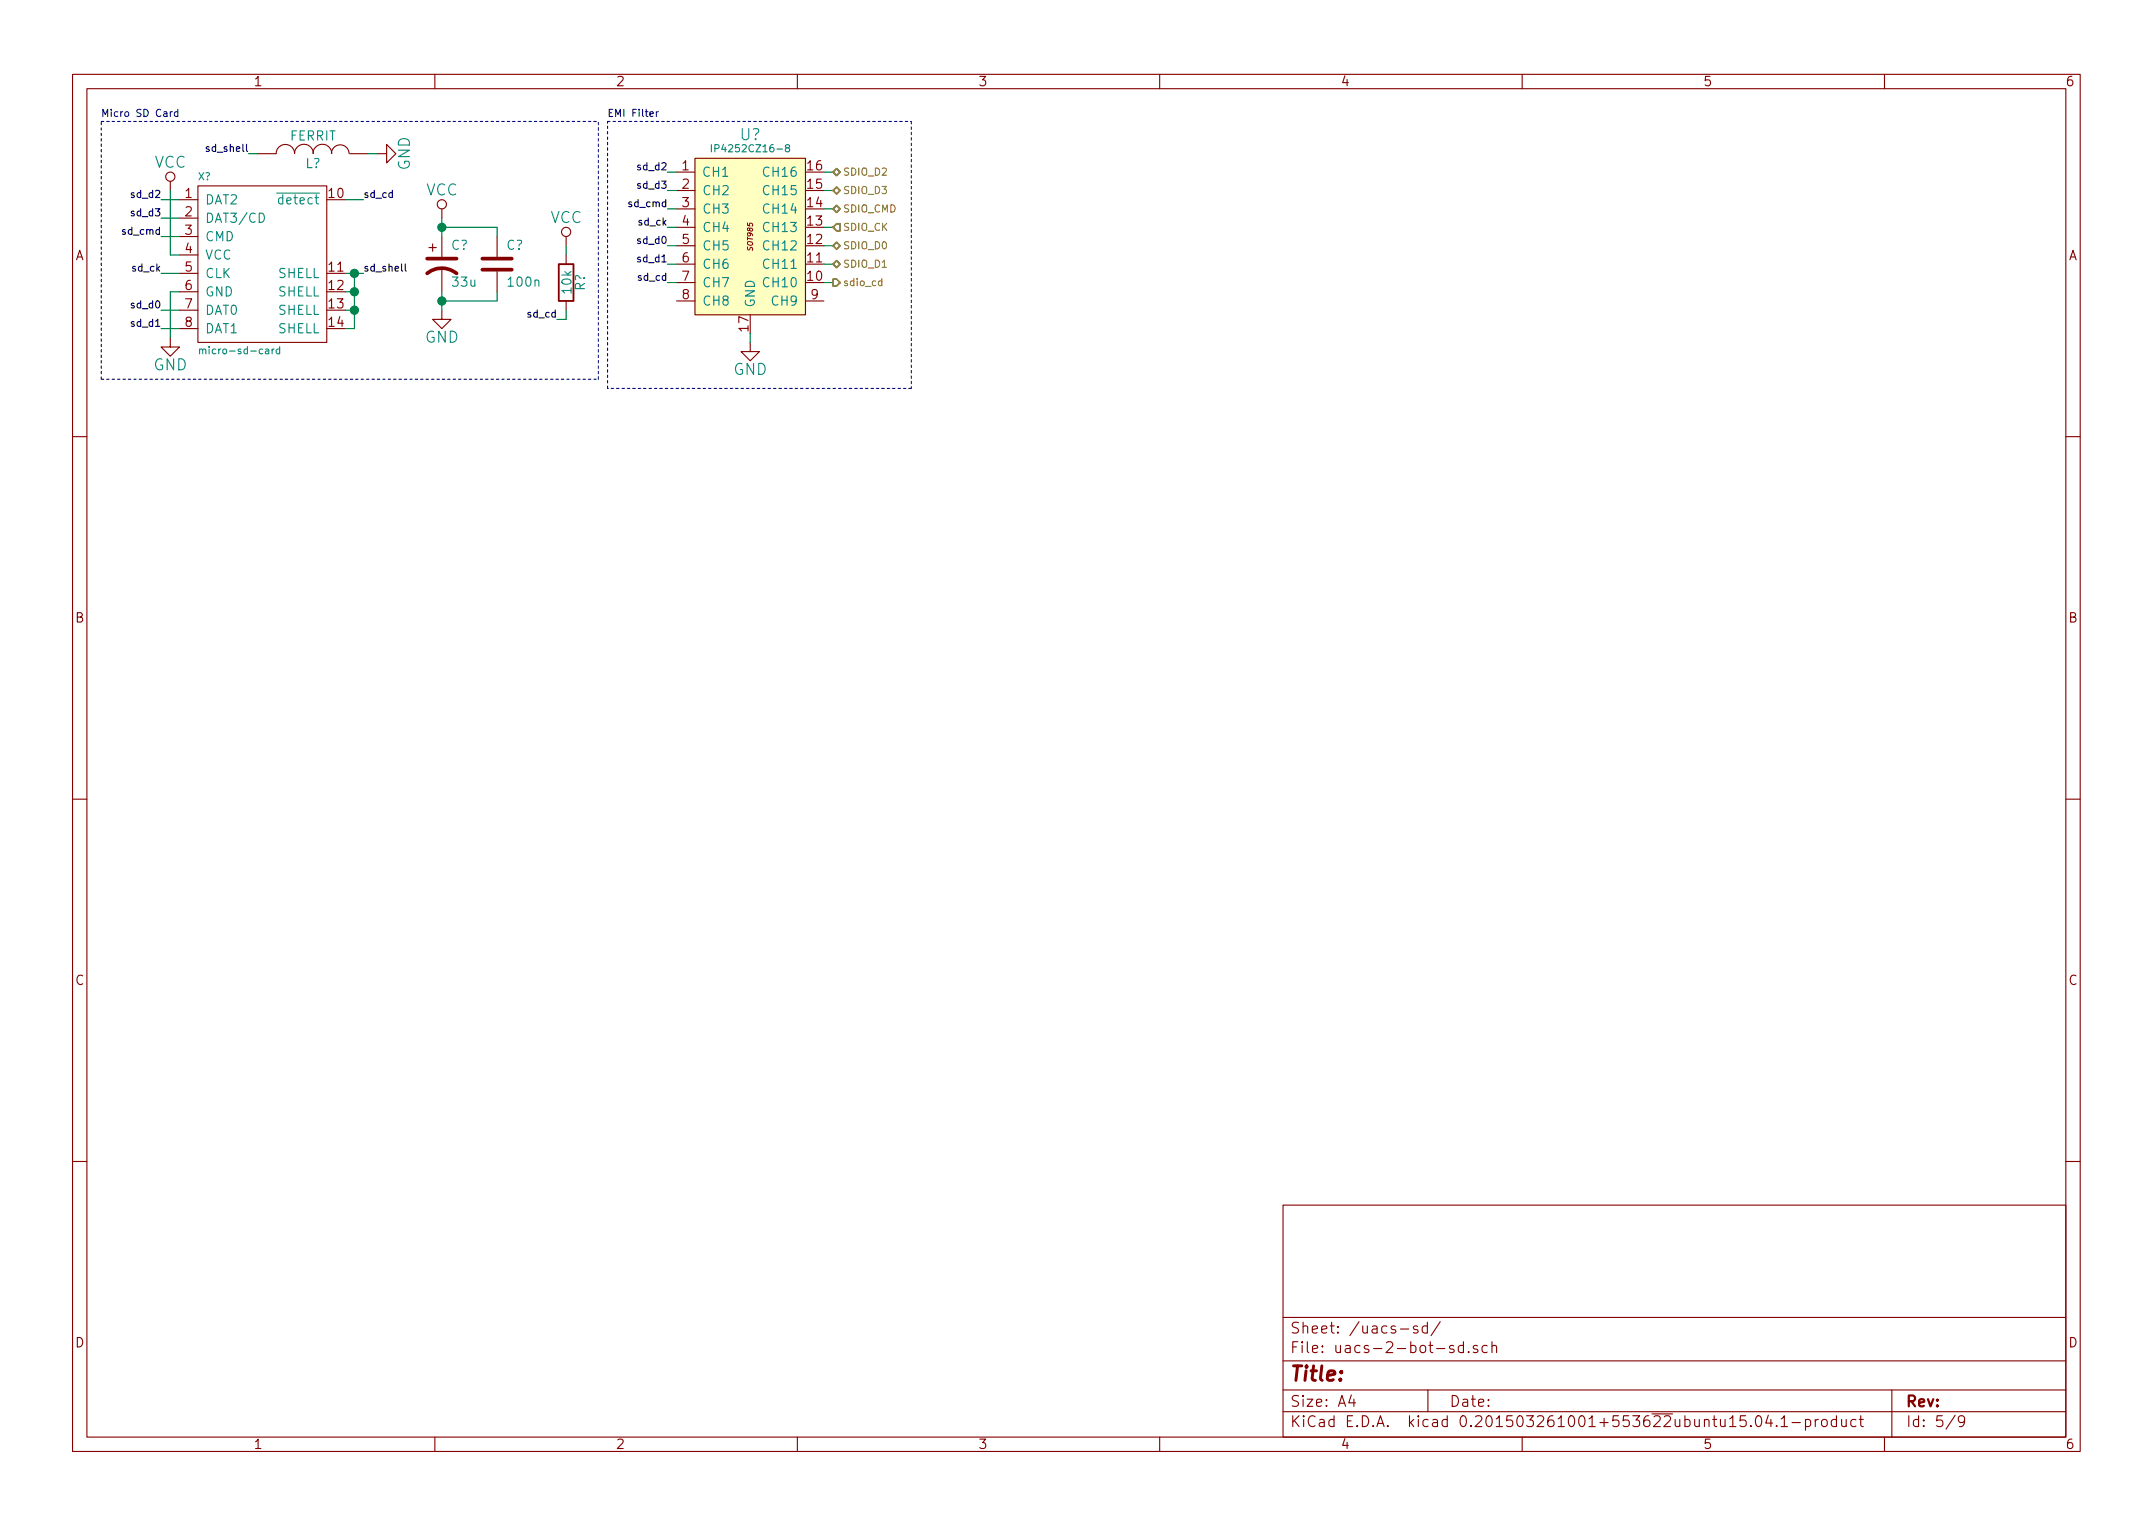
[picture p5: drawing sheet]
<svg xmlns="http://www.w3.org/2000/svg" width="297mm" height="210mm" viewBox="0 0 297 210" stroke-linecap="round" stroke-linejoin="round" font-family="sans-serif">
<g fill="none" stroke="#840000" stroke-width=".15">
<path d="M10 10.3h277v189.9h-277zM12 12.2h273v186.1h-273zM60 10.3v1.9M110 10.3v1.9M160 10.3v1.9M210 10.3v1.9M260 10.3v1.9M23.5 25v1.3M24.8 27.6h2.5M24.8 30.1h2.5M24.8 32.6h2.5M24.8 35.2h2.5"/>
<path d="M24.8 37.7h2.5M27.3 25.6h17.8v21.6h-17.8zM35.6 21.2h2.5M38.1 21.2a1.27 1.27 0 0 1 1.3-1.3 1.27 1.27 0 0 1 1.2 1.3 1.3 1.3 0 0 1 1.3-1.3 1.3 1.3 0 0 1 1.3 1.3M43.2 21.2a1.3 1.3 0 0 1 1.3-1.3 1.3 1.3 0 0 1 1.3 1.3M45.7 21.2a1.22 1.22 0 0 1 1.2-1.2 1.22 1.22 0 0 1 1.3 1.2M48.3 21.2h2.5M52.1 21.2h1.2v-1.3l1.3 1.3-1.3 1.3v-1.3M59.2 34.2h1M59.7 33.6v1.1M61 28.8v1.3M61 32.6v2.8"/>
<path d="M61 37v3.3M68.6 32.6v2.8M68.6 37.5v2.8M78.1 32.6v1.3M78.1 35.2v1.2M93.3 23.7h2.5M93.3 26.3h2.6M93.3 28.8h2.6M93.3 31.4h2.6M93.3 33.9h2.6M93.3 36.4h2.6M93.3 39h2.6"/>
<path d="M95.9 21.8h15.2v21.6h-15.2zM23.5 46.6v1.3h1.3l-1.3 1.2-1.3-1.2h1.3M24.8 40.3h2.5M24.8 42.8h2.5M24.8 45.3h2.5M61 42.8v1.3h1.2l-1.2 1.2-1.3-1.2h1.3M78.1 41.5v1.3M93.3 41.5h2.6M103.5 47.2v1.3h1.3l-1.3 1.3-1.3-1.3h1.3M111.1 41.5h2.6M10 60.2h2M285 60.2h2"/>
<path d="M10 110.3h2M285 110.3h2M10 160.2h2M177 166.3h108v32h-108zM285 160.2h2M60 198.3v1.9M110 198.3v1.9M160 198.3v1.9M177 194.8h108M177 191.8h108M177 187.8h108M177 181.8h108"/>
<path d="M186.4 192.5l-.3 1h.9M186.8 193v1M193.2 183.4h1.2M195.6 183a.37 .37 0 0 0-.6 .1v.1a.54 .54 0 0 0 .6 .3l.1 .1-.1 .2-.2 .1-.4-.1M196.9 183l-.4-.1-.3 .3 .1 .6 .2 .1 .4-.1M196.9 182.4v1.5M197 191.8v3M198.7 182.3l-1.3 2M200.6 185.7a.37 .37 0 0 0-.6 .1v.1a.54 .54 0 0 0 .6 .3v.1v.2l-.2 .1-.4-.1M201.9 185.7l-.4-.1-.3 .3 .1 .6 .2 .1 .4-.1M201.9 185.1v1.5M202.6 186.5h.1l-.1 .1-.1-.1h.1v.1"/>
<path d="M203.8 185.7a.37 .37 0 0 0-.5 .1v.1a.54 .54 0 0 0 .5 .3l.1 .1-.1 .2-.1 .1-.4-.1M205.2 185.7l-.5-.1-.2 .3v.6l.2 .1 .5-.1M205.8 185.7a.38 .38 0 0 1 .7 .1v.8M205.8 185.1v1.5M210 198.3v1.9M242.3 195.5a.35 .35 0 0 1 .4-.2 .35 .35 0 0 1 .3 .3 .77 .77 0 0 1-.5 1.2 .9 .9 0 0 1-.2-1.3zM244 195.2l-.4 1.1h1M244.3 195.8v1M245.1 196.7h.1l-.1 .1-.1-.1h.1v.1M245.7 195.8l.5-.5v1.5M245.7 196.8h.9M247.2 196.3h1.2"/>
<path d="M249.1 195.9a.48 .48 0 0 1 .6 .1l.1 .1-.1 .6a.48 .48 0 0 1-.6 0M249.1 195.8v1.5M250.4 195.8v1M250.9 195.8l-.3 .1-.2 .2M251.4 196a.41 .41 0 0 1 .7 .1v.4a.41 .41 0 0 1-.4 .3 .41 .41 0 0 1-.4-.3zM253.4 195.9l-.5-.1-.2 .3v.6l.2 .1 .5-.1M253.4 195.3v1.5M254.1 195.8l.1 .9a.4 .4 0 0 0 .5 0M254.7 195.8v1M256.1 195.9l-.5-.1-.3 .3 .1 .6 .2 .1 .5-.1M256.5 195.8h.6M256.7 195.3v1.3l.2 .2h.2"/>
<path d="M260 198.3v1.9M261 191.8v6.5M269.7 195.2l-1.2 2M271 196l-.2 .3h-.3l-.3-.3v-.4l.1-.2 .5-.1 .2 .2a1.19 1.19 0 0 1-.2 1.2l-.5 .1"/>
<circle cx="23.5" cy="24.4" r=".63"/>
<circle cx="61" cy="28.2" r=".63"/>
<circle cx="78.1" cy="32" r=".63"/>
</g>
<path d="M55.9 36.4v.9l.2 .1" fill="none" stroke="#000" stroke-width=".15"/>
<path d="M98.1 20v.9M35.8 29.4a.66 .66 0 0 1 .7 .4 .66 .66 0 0 1-.3 .8l-.4 .1zM38.2 26.6h5.9M98.6 20.5l.5-.1 .1-.1v-.2l-.2-.1h-.4v.9M108.6 20.4l-.2-.2v-.1l.2-.1h.2l.1 .2v.1l-.5 .3v.2l.2 .1h.1l.2-.1v-.2l-.2-.2M27.5 48.3l.1-.1a.23 .23 0 0 1 .4 .1v.5M27.5 48.2v.6M28 48.3a.23 .23 0 0 1 .2-.2 .23 .23 0 0 1 .2 .2v.5M37.5 48.2v.6M37.8 48.2l-.3 .2M38.6 48.2h-.3l-.2 .2 .1 .4h.4M38.6 47.8v1" fill="none" stroke="#008484" stroke-width=".15"/>
<path d="M95.9 21.8h15.2v21.6h-15.2z" fill="#ffffc2" stroke="#ffffc2" stroke-width=".25"/>
<path d="M23.5 15.4v.7M23.8 15.4l-.3 .2M24.5 15.5l-.2-.1-.2 .2 .1 .4h.3M24.5 15.1v1M90.6 15.4v.7M90.8 15.4l-.2 .2" fill="none" stroke="#0000c2" stroke-width=".15"/>
<path d="M58.9 37.7a3.3 3.3 0 0 1 4.1 0M58.9 35.7h4.1M66.5 35.7h4.1M66.5 37.2h4.1" fill="none" stroke="#840000" stroke-width=".51"/>
<path d="M77.1 36.4h2v5.1h-2z" fill="none" stroke="#840000" stroke-width=".25"/>
<path d="M14 16.8h68.5M83.8 16.8h41.9M125.7 16.8v36.8M14 52.3v-35.5M14 52.3h68.5M82.5 52.3v-35.5M83.8 53.6v-36.8M125.7 53.6h-41.9" fill="none" stroke="#0000c2" stroke-width=".15" stroke-dasharray=".3 .4"/>
<g fill="none" stroke="#008400" stroke-width=".15">
<path d="M22.2 37.7h2.6M22.2 27.6h2.6M22.2 30.1h2.6M22.2 32.6h2.6M23.5 26.3v8.9h1.3M34.3 21.2h1.3M47.6 37.7h2.6M47.6 27.6h2.6M48.9 37.7v7.6h-1.3M50.8 21.2h1.3M61 31.4h7.6v1.2M61 30.1v2.5"/>
<path d="M78.1 33.9v1.3M92.1 31.4h1.2M92.1 39h1.2M92.1 36.4h1.2M92.1 33.9h1.2M92.1 28.8h1.2M92.1 26.3h1.2M92.1 23.7h1.2M113.7 31.4h1.2M113.7 39h1.2M113.7 36.4h1.2M113.7 33.9h1.2"/>
<path d="M113.7 28.8h1.2M113.7 26.3h1.2M113.7 23.7h1.2M22.2 42.8h2.6M22.2 45.3h2.6M24.8 40.3h-1.3v6.3M47.6 42.8h1.3M47.6 40.3h1.3M61 40.3v2.5M68.6 40.3v1.2h-7.6M78.1 42.8v1.3h-1.3M103.5 46v1.2"/>
</g>
<g fill="#008400" stroke="#008400" stroke-width=".25">
<circle cx="61" cy="41.5" r=".51"/>
<circle cx="61" cy="31.4" r=".51"/>
<circle cx="48.9" cy="37.7" r=".51"/>
<circle cx="48.9" cy="42.8" r=".51"/>
<circle cx="48.9" cy="40.3" r=".51"/>
</g>
<path d="M114.9 23.7l.5-.4 .5 .4-.5 .5zM114.9 26.3l.5-.5 .5 .5-.5 .5zM114.9 28.8l.5-.5 .5 .5-.5 .5zM114.9 33.9l.5-.5 .5 .5-.5 .5zM114.9 36.4l.5-.4 .5 .4-.5 .5zM114.9 38.5h.5l.5 .5-.5 .5h-.5zM115.4 30.9h.5v.9h-.5l-.5-.4z" fill="none" stroke="#848400" stroke-width=".25"/>
<path d="M121.7 38.8h-.3l-.2 .2 .1 .4h.4M121.7 38.4v1" fill="none" stroke="#848400" stroke-width=".15"/>
<text font-size="2.8" fill="#840000" x="178" y="190.5">Title:</text>
<g font-size="2.1" fill="#008484">
<text x="21.3" y="23.2">VCC</text>
<text x="56.6" y="23.5" transform="rotate(-90 56.6 23.5)">GND</text>
<text x="102.1" y="19.3">U?</text>
<text x="58.7" y="27">VCC</text>
<text x="75.9" y="30.8">VCC</text>
<text x="58.6" y="47.3">GND</text>
<text x="21.1" y="51.1">GND</text>
<text x="101.1" y="51.7">GND</text>
</g>
<g font-size="2.1" fill="#840000">
<text x="178" y="184">Sheet: /uacs-sd/</text>
<text x="178" y="186.7">File: uacs-2-bot-sd.sch</text>
<text x="178" y="196.9">KiCad E.D.A. kicad 0.201503261001+553622ubuntu15.04.1-product</text>
<text x="178" y="194.1">Size: A4</text>
<text x="200" y="194.1">Date:</text>
<text x="263" y="194.1">Rev:</text>
<text x="263" y="196.9">Id: 5/9</text>
</g>
<g font-size="1.8" fill="#840000">
<text x="35" y="11.9">1</text>
<text x="85" y="11.9">2</text>
<text x="135" y="11.9">3</text>
<text x="185" y="11.9">4</text>
<text x="235" y="11.9">5</text>
<text x="285" y="11.9">6</text>
<text x="94.1" y="23.5">1</text>
<text x="111.4" y="23.5">16</text>
<text x="25.6" y="27.3">1</text>
<text x="25.6" y="29.8">2</text>
<text x="45.4" y="27.3">10</text>
<text x="94.1" y="26">2</text>
<text x="94.1" y="28.6">3</text>
<text x="111.4" y="28.6">14</text>
<text x="111.4" y="26">15</text>
<text x="10.4" y="35.9">A</text>
<text x="25.6" y="32.4">3</text>
<text x="25.6" y="34.9">4</text>
<text x="94.1" y="31.1">4</text>
<text x="94.1" y="33.6">5</text>
<text x="111.4" y="33.6">12</text>
<text x="111.4" y="31.1">13</text>
<text x="285.4" y="35.9">A</text>
<text x="25.6" y="37.5">5</text>
<text x="25.6" y="40">6</text>
<text x="45.4" y="37.5">11</text>
<text x="45.4" y="40">12</text>
<text x="94.1" y="36.2">6</text>
<text x="94.1" y="38.7">7</text>
<text x="94.1" y="41.3">8</text>
<text x="111.4" y="38.7">10</text>
<text x="111.4" y="36.2">11</text>
<text x="111.9" y="41.3">9</text>
<text x="25.6" y="42.5">7</text>
<text x="25.6" y="45.1">8</text>
<text x="45.4" y="42.5">13</text>
<text x="45.4" y="45.1">14</text>
<text x="103.3" y="45.7" transform="rotate(-90 103.3 45.7)">17</text>
<text x="10.4" y="85.9">B</text>
<text x="285.4" y="85.9">B</text>
<text x="10.4" y="135.9">C</text>
<text x="285.4" y="135.9">C</text>
<text x="10.4" y="185.9">D</text>
<text x="285.4" y="185.9">D</text>
<text x="35" y="199.9">1</text>
<text x="85" y="199.9">2</text>
<text x="135" y="199.9">3</text>
<text x="185" y="199.9">4</text>
<text x="235" y="199.9">5</text>
<text x="285" y="199.9">6</text>
</g>
<g font-size="1.8" fill="#008484">
<text x="40" y="19.4">FERRIT</text>
<text x="42.1" y="23.2">L?</text>
<text x="28.3" y="28.2">DAT2</text>
<text x="38.9" y="28.2">detect</text>
<text x="96.9" y="24.4">CH1</text>
<text x="96.9" y="26.9">CH2</text>
<text x="96.9" y="29.5">CH3</text>
<text x="105.6" y="29.5">CH14</text>
<text x="105.6" y="26.9">CH15</text>
<text x="105.6" y="24.4">CH16</text>
<text x="28.3" y="30.7">DAT3/CD</text>
<text x="28.3" y="33.3">CMD</text>
<text x="28.3" y="35.8">VCC</text>
<text x="62.2" y="34.5">C?</text>
<text x="69.8" y="34.5">C?</text>
<text x="96.9" y="32">CH4</text>
<text x="96.9" y="34.5">CH5</text>
<text x="105.6" y="34.5">CH12</text>
<text x="105.6" y="32">CH13</text>
<text x="28.3" y="38.3">CLK</text>
<text x="28.3" y="40.9">GND</text>
<text x="38.3" y="38.3">SHELL</text>
<text x="38.3" y="40.9">SHELL</text>
<text x="62.5" y="39.5">33u</text>
<text x="70.2" y="39.5">100n</text>
<text x="78.8" y="40.4" transform="rotate(-90 78.8 40.4)">10k</text>
<text x="80.7" y="40.1" transform="rotate(-90 80.7 40.1)">R?</text>
<text x="96.9" y="37.1">CH6</text>
<text x="96.9" y="39.6">CH7</text>
<text x="105.6" y="39.6">CH10</text>
<text x="105.6" y="37.1">CH11</text>
<text x="28.3" y="43.4">DAT0</text>
<text x="28.3" y="46">DAT1</text>
<text x="38.3" y="43.4">SHELL</text>
<text x="38.3" y="46">SHELL</text>
<text x="96.9" y="42.2">CH8</text>
<text x="104.1" y="42.4" transform="rotate(-90 104.1 42.4)">GND</text>
<text x="106.6" y="42.2">CH9</text>
</g>
<g font-size="1.4" fill="#0000c2">
<text x="14" y="16.1">Micro SD Card</text>
<text x="83.8" y="16.1">EMI Filter</text>
</g>
<g font-size="1.4">
<text x="28.8" y="20.9">sd_shell</text>
<text x="88.1" y="23.5">sd_d2</text>
<text x="18.2" y="27.3">sd_d2</text>
<text x="18.2" y="29.8">sd_d3</text>
<text x="50.2" y="27.3">sd_cd</text>
<text x="86.9" y="28.6">sd_cmd</text>
<text x="88.1" y="26">sd_d3</text>
<text x="17" y="32.4">sd_cmd</text>
<text x="88.1" y="33.6">sd_d0</text>
<text x="88.2" y="31.1">sd_ck</text>
<text x="18.3" y="37.5">sd_ck</text>
<text x="50.2" y="37.5">sd_shell</text>
<text x="88.1" y="36.2">sd_d1</text>
<text x="88.1" y="38.7">sd_cd</text>
<text x="18.2" y="42.5">sd_d0</text>
<text x="18.2" y="45.1">sd_d1</text>
<text x="72.8" y="43.8">sd_cd</text>
</g>
<g font-size="1.4" fill="#008484">
<text x="99" y="21">IP4252CZ16-8</text>
<text x="27.3" y="24.9">X?</text>
<text x="28.4" y="48.9">micro-sd-card</text>
</g>
<g font-size="1.4" fill="#848400">
<text x="116.3" y="24.2">SDIO_D2</text>
<text x="116.3" y="26.8">SDIO_D3</text>
<text x="116.3" y="29.3">SDIO_CMD</text>
<text x="116.3" y="31.8">SDIO_CK</text>
<text x="116.3" y="34.4">SDIO_D0</text>
<text x="116.3" y="36.9">SDIO_D1</text>
<text x="116.3" y="39.5">sdio_cd</text>
</g>
<text font-size="1" fill="#840000" x="103.9" y="34.5" transform="rotate(-90 103.9 34.5)">SOT985</text>
</svg>
